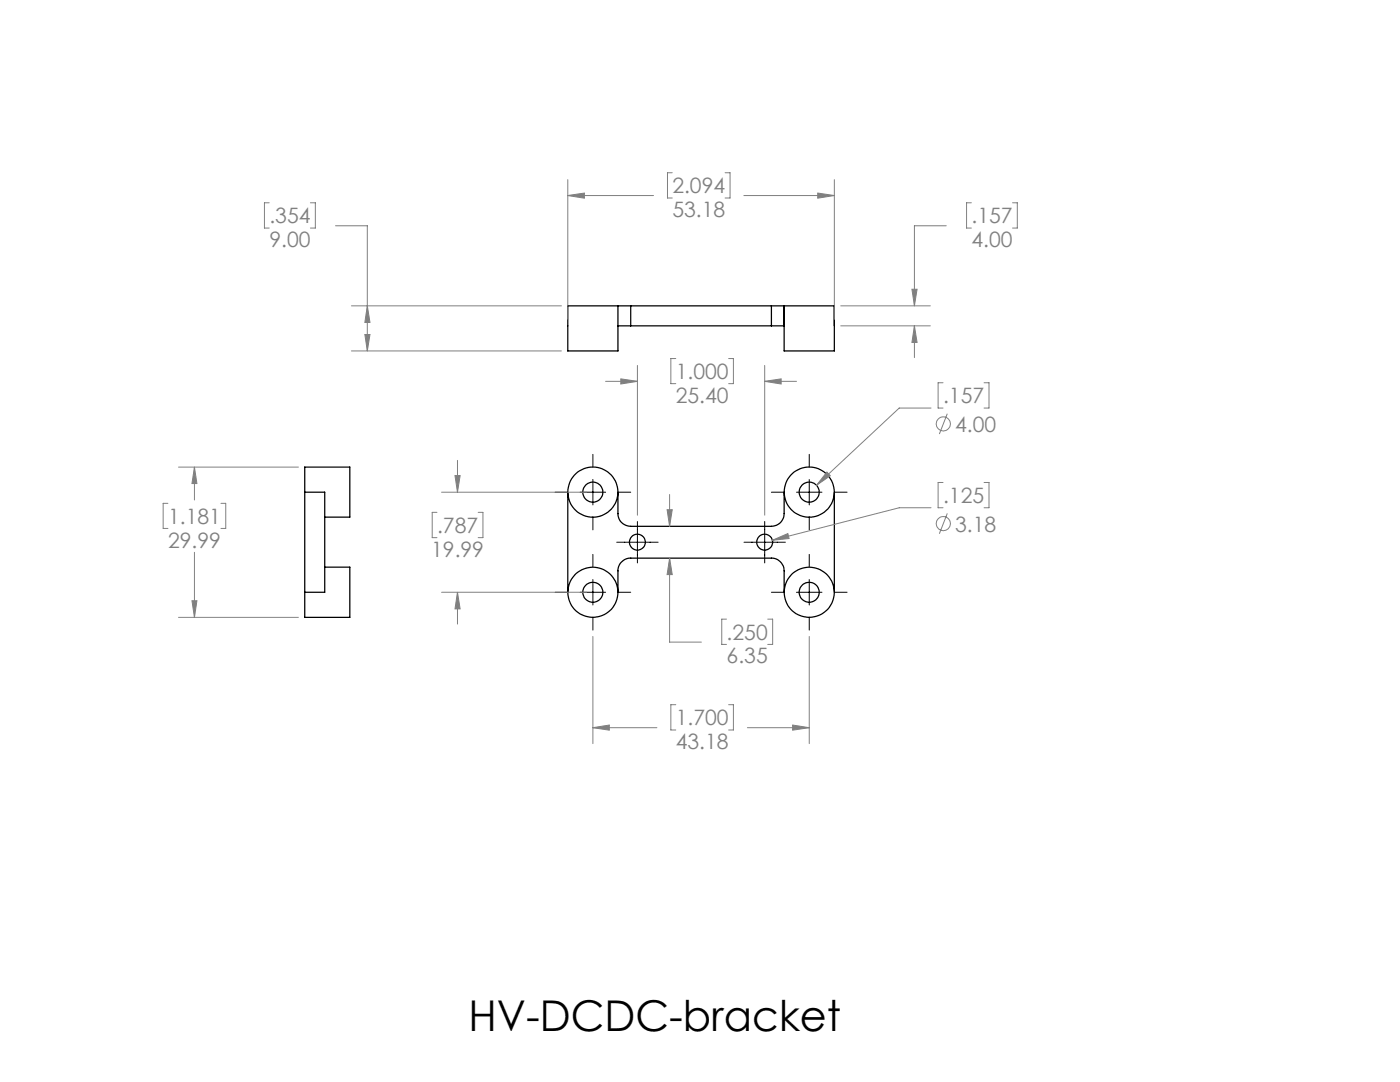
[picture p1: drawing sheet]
<svg xmlns="http://www.w3.org/2000/svg" width="279mm" height="216mm" viewBox="0 0 279 216" stroke-linecap="round" stroke-linejoin="round" font-family="sans-serif">
<g fill="none" stroke="#000" stroke-width=".25">
<path d="M113.3 61h10v9h-10zM123.3 65h2.6M123.3 61h2.6M125.9 61v4M125.9 65h28.1M125.9 61h28.1M154 65h2.5M154 61h2.5M154 61v4M156.5 61h10v9h-10zM60.8 98.2v-5h9v10h-5M60.8 98.2h4v20h-4"/>
<path d="M60.8 98.2v20M113.3 98.2v20M123.3 98.2v4.3a2.53 2.53 0 0 0 2.6 2.5h28.1a2.53 2.53 0 0 0 2.5-2.5v-4.3M166.5 98.2v20M64.8 113.2h5v10h-9v-5M123.3 118.2v-4.3a2.53 2.53 0 0 1 2.6-2.5h28.1a2.53 2.53 0 0 1 2.5 2.5v4.3"/>
<circle cx="118.3" cy="98.2" r="1.99"/>
<circle cx="118.3" cy="98.2" r="5"/>
<circle cx="161.5" cy="98.2" r="1.99"/>
<circle cx="161.5" cy="98.2" r="5"/>
<circle cx="118.3" cy="118.2" r="2"/>
<circle cx="118.3" cy="118.2" r="5"/>
<circle cx="127.2" cy="108.2" r="1.59"/>
<circle cx="152.6" cy="108.2" r="1.59"/>
<circle cx="161.5" cy="118.2" r="2"/>
<circle cx="161.5" cy="118.2" r="5"/>
</g>
<g fill="none" stroke="#808080" stroke-width=".2">
<path d="M113.3 35.8v27.9M113.3 39h17.1M113.3 39l3.3-.5v1zM134.2 34.5h-1v5h1M144.7 34.5h1v5h-1M148.4 39h18.1M163.2 38.5l3.3 .5-3.3 .5zM166.5 35.8v27.9M53.7 40.5h-.9v5h.9M61.9 40.5h1v5h-1M67 45h6.3v25M182 57.7h1l-.5 3.3z"/>
<path d="M188.8 45h-6.3v16M193.9 40.5h-1v5h1M202.1 40.5h.9v5h-.9M70.1 70h41.9M70.1 61h41.9M72.8 66.7h1l-.5 3.3zM73.3 61l.5 3.3h-1zM120.9 76.1h6.3M123.9 75.6l3.3 .5-3.3 .5zM127.2 72.9v29.9M134.9 71.5h-1v5.1h1M145.4 71.5h1v5.1h-1"/>
<path d="M152.6 72.9v29.9M152.6 76.1h6.4M152.6 76.1l3.3-.5v1zM167.8 61h17.9M167.8 65h17.9M182.5 65l.5 3.3h-1zM182.5 65v6.4M188.2 76.4h-1v5h1M196.4 76.4h1v5h-1M35.6 93.2h23.9M38.8 93.2l.5 3.3h-1zM38.8 93.2v6.6"/>
<path d="M88.1 98.2h29M90.8 94.9h1l-.5 3.3zM91.3 91.9v6.3M133.6 98.7v6.3M165 94.2l.7 .7-2.8 1.9zM185.8 81.4h-6.3l-16.6 15.4M188.2 96.3h-1v5h1M189.1 82.5l-1.6 4.1M196.4 96.3h1v5h-1M33.5 100.4h-.9v5h.9M38.3 119.9h1l-.5 3.3zM38.8 110.2v13"/>
<path d="M44.1 100.4h.9v5h-.9M87.2 102.2h-.9v5.1h.9M88.1 118.2h29M91.3 118.2v6.3M91.3 118.2l.5 3.3h-1zM95.4 102.2h1v5.1h-1M133.1 101.7h1.1l-.6 3.3zM133.6 111.4v16.7h6.4M133.6 111.4l.6 3.3h-1.1zM154.1 107.8l3.1-1.3 .3 1zM185.8 101.3h-6.3l-25.4 6.5M189.1 102.4l-1.6 4.1"/>
<path d="M35.6 123.2h23.9M118.3 127v21.4M145 123.5h-1v5.1h1M153.2 123.5h1v5.1h-1M161.5 127v21.4M118.3 145.2h12.8M118.3 145.2l3.3-.5v1zM134.9 140.6h-1v5.1h1M145.4 140.6h1v5.1h-1M149.2 145.2h12.3M158.2 144.7l3.3 .5-3.3 .5z"/>
<circle cx="188.3" cy="84.6" r="1.41"/>
<circle cx="188.3" cy="104.5" r="1.41"/>
</g>
<g fill="none" stroke="#000" stroke-width=".2">
<path d="M110.8 98.2h2.4M115.8 98.2h5.1M118.3 90.7v2.4M118.3 95.7v5.1M123.4 98.2h2.5M154 98.2h2.4M159 98.2h5M161.5 90.7v2.4M161.5 95.7v5.1M166.6 98.2h2.5M110.8 118.2h2.4M115.8 118.2h5.1"/>
<path d="M118.3 103.3v2.4M118.3 110.6v2.5M118.3 115.6v5.1M123.1 108.2h8.2M123.4 118.2h2.5M127.2 104.1v8.2M148.5 108.2h8.2M152.6 104.1v8.2M154 118.2h2.4M159 118.2h5M161.5 103.3v2.4M161.5 110.6v2.5"/>
<path d="M161.5 115.6v5.1M166.6 118.2h2.5M118.3 123.3v2.4M161.5 123.3v2.4"/>
</g>
<path d="M118.3 145.2l3.3-.5v1zM158.2 144.7l3.3 .5-3.3 .5zM90.8 94.9h1l-.5 3.3zM91.3 118.2l.5 3.3h-1zM165 94.2l-2.1 2.6 2.8-1.9zM154.1 107.8l3.4-.3-.3-1zM123.9 75.6l3.3 .5-3.3 .5zM152.6 76.1l3.3-.5v1zM133.1 101.7h1.1l-.6 3.3zM133.6 111.4l.6 3.3h-1.1zM38.8 93.2l.5 3.3h-1zM38.3 119.9h1l-.5 3.3zM113.3 39l3.3-.5v1zM163.2 38.5l3.3 .5-3.3 .5zM72.8 66.7h1l-.5 3.3zM73.3 61l.5 3.3h-1zM182 57.7h1l-.5 3.3zM182.5 65l.5 3.3h-1z" fill="#808080"/>
<text font-size="8.5" x="93.5" y="205.6">HV-DCDC-bracket</text>
<g font-size="4.2" fill="#808080">
<text x="134.2" y="38.6">2.094</text>
<text x="53.8" y="44.6">.354</text>
<text x="134.2" y="43.3">53.18</text>
<text x="193.9" y="44.6">.157</text>
<text x="53.8" y="49.3">9.00</text>
<text x="193.9" y="49.3">4.00</text>
<text x="134.9" y="75.6">1.000</text>
<text x="134.9" y="80.4">25.40</text>
<text x="188.2" y="80.5">.157</text>
<text x="190.6" y="86.2">4.00</text>
<text x="188.2" y="100.4">.125</text>
<text x="33.5" y="104.5">1.181</text>
<text x="87.2" y="106.3">.787</text>
<text x="190.6" y="106.1">3.18</text>
<text x="33.5" y="109.3">29.99</text>
<text x="86.1" y="111.1">19.99</text>
<text x="145" y="127.6">.250</text>
<text x="145" y="132.4">6.35</text>
<text x="134.9" y="144.7">1.700</text>
<text x="134.9" y="149.5">43.18</text>
</g>
</svg>
